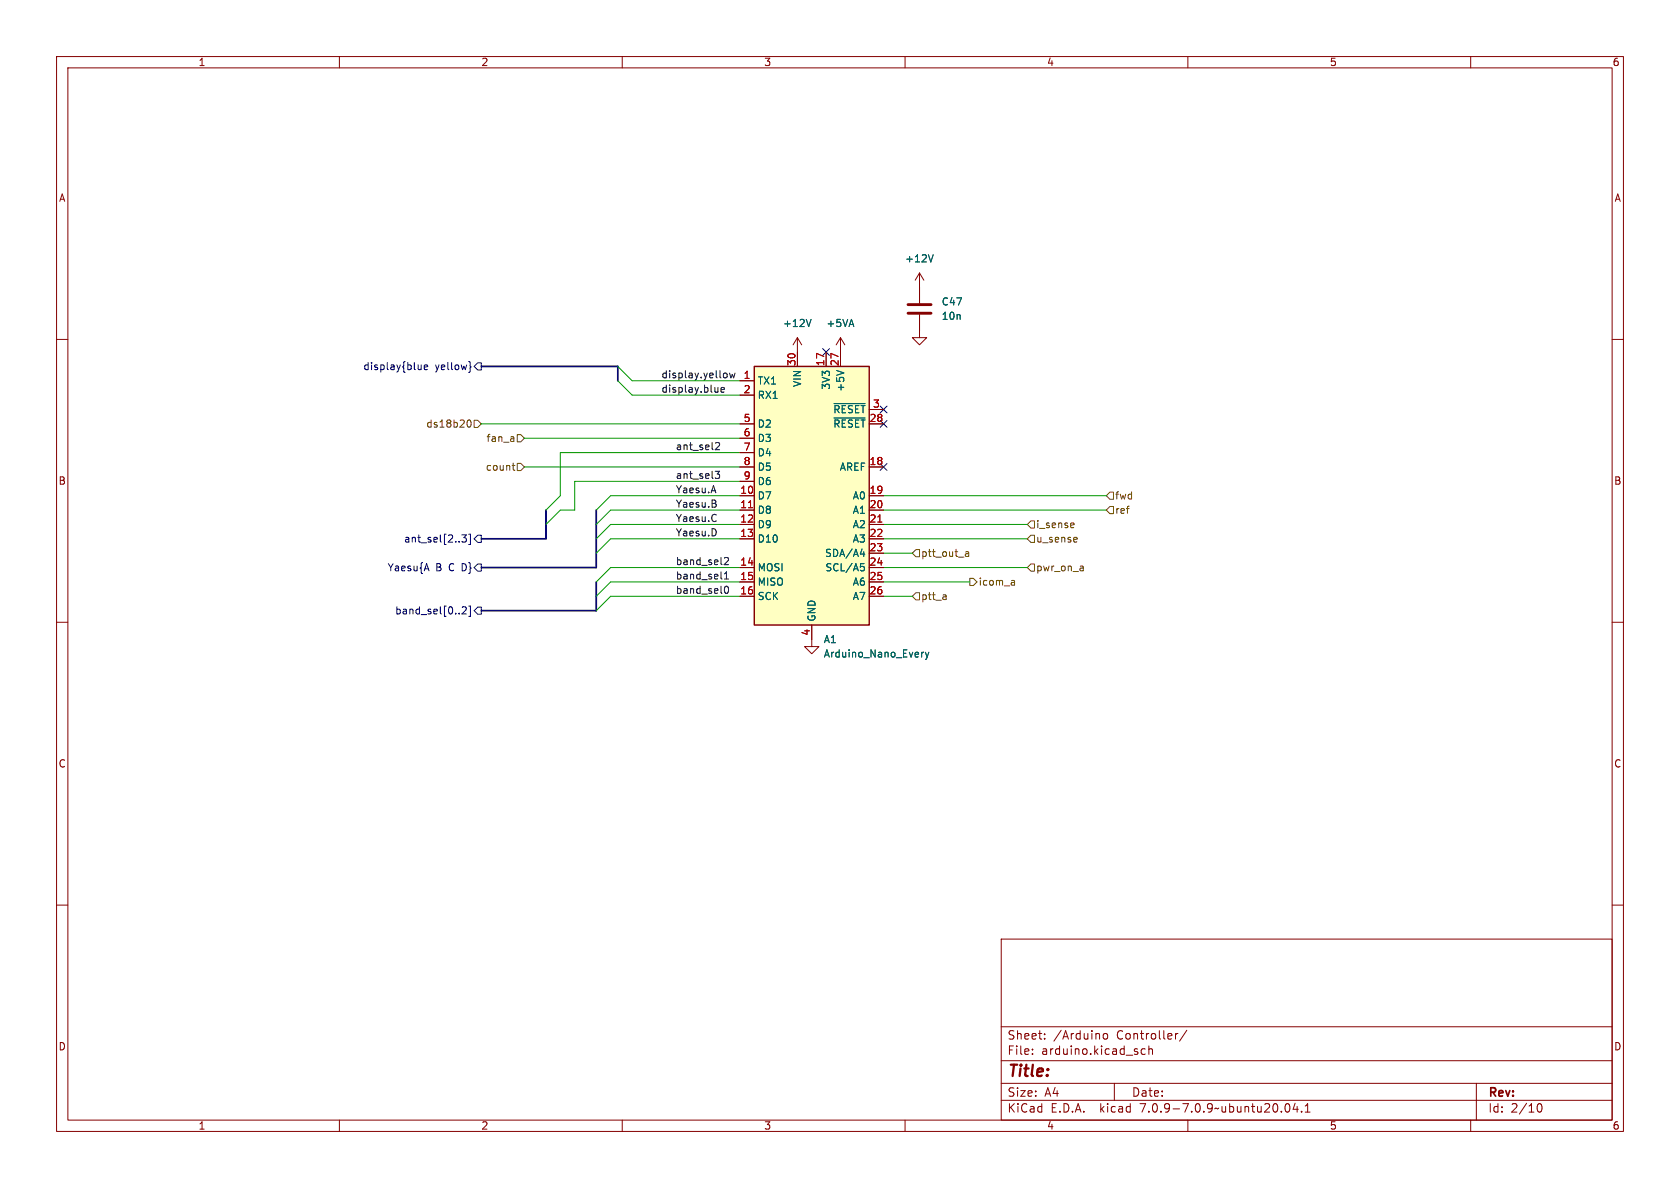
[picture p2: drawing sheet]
<svg xmlns="http://www.w3.org/2000/svg" width="297mm" height="210mm" viewBox="0 0 297 210" stroke-linecap="round" stroke-linejoin="round" font-family="sans-serif">
<g fill="none" stroke="#840000" stroke-width=".18">
<path d="M10 10h277v190h-277zM12 12h273v186h-273zM60 10v2M110 10v2M160 10v2M210 10v2M260 10v2M10 60h2M141 59.7l-.8 1.3M141 59.7v5.1M141 59.7l.7 1.3M148.6 59.7l-.8 1.3"/>
<path d="M148.6 59.7v5.1M148.6 59.7l.8 1.3M162.6 55.6v4.1h-1.3l1.3 1.3 1.2-1.3h-1.2M162.6 48.3l-.8 1.2M162.6 48.3v5.3M162.6 48.3l.7 1.2M285 60h2M130.8 67.3h2.5M130.8 69.9h2.5M130.8 74.9h2.5M130.8 77.5h2.5M146 62.2v2.6"/>
<path d="M153.7 74.9h2.5M153.7 72.4h2.5M130.8 87.6h2.5M130.8 90.2h2.5M130.8 92.7h2.5M130.8 95.3h2.5M130.8 82.6h2.5M130.8 80h2.5M130.8 85.1h2.5M153.7 87.6h2.5M153.7 90.2h2.5M153.7 92.7h2.5"/>
<path d="M153.7 95.3h2.5M153.7 82.6h2.5M153.7 97.8h2.5M10 110h2M130.8 100.3h2.5M130.8 102.9h2.5M130.8 105.4h2.5M143.5 110.5v3.8h-1.3l1.3 1.3 1.3-1.3h-1.3M153.7 100.3h2.5M153.7 102.9h2.5M153.7 105.4h2.5M285 110h2"/>
<path d="M10 160h2M285 160h2M177 166h108v32h-108zM60 198v2M110 198v2M160 198v2M177 194.5h108M177 191.5h108M177 187.5h108M177 181.5h108M182.5 186.3v.1M182.5 185.5v.1"/>
<path d="M184.7 183.6v.1M184.7 182.8v.1M195.1 182.8l.2-.1 .4 .1 .1 .6-.1 .2-.4 .1-.2-.1zM197 191.5v3M202.5 185.5l-.5-.1-.3 .3v.4l.2 .2h.6M203.1 185.5l.2-.1 .4 .1v.9M203.1 184.9v1.5M208.2 182.7l-.2 .1-.2 .2M209.8 182.1l-1.3 2M210 198v2M227.3 195.2l.2-.1a.81 .81 0 0 1 .6 .6 .81 .81 0 0 1-.3 .8l-.1 .1a.81 .81 0 0 1-.4-1.4zM229 195l-.4 1.1h.9"/>
<path d="M229.3 195.6v1M230.1 196.5v.1M230.7 196.6h.9M230.7 195.5l.5-.4v1.5M260 198v2M261 191.5v6.5M271.7 195.7l.2-.5 .2-.1a.8 .8 0 0 1 .5 .7 .8 .8 0 0 1-.5 .8l-.2-.1-.2-.5"/>
</g>
<g fill="none" stroke="#006464" stroke-width=".18">
<path d="M143.4 56.5l-.4 1.2M165 45l-.4 1.3M147.4 73.9h5.5M147.4 71.3h5.5M147.9 65.5l1.3 .4M152.1 97.9h.8M152.2 99.6h.6M152.7 97.5v.9M152.3 100.1h.3l.2 .3-.1 .4-.4 .1M163.3 115.3l-.4 .2M163.6 115.3l.3 .8M163.9 116.1l-.3 .5"/>
<path d="M164.2 115.3l-.3 .8"/>
</g>
<path d="M160.5 55.4h4.1M160.5 53.8h4.1" fill="none" stroke="#840000" stroke-width=".51"/>
<path d="M133.3 64.8h20.4v45.7h-20.4z" fill="#ffffc2" stroke="#ffffc2" stroke-width=".18"/>
<path d="M133.3 64.8h20.4v45.7h-20.4z" fill="none" stroke="#840000" stroke-width=".25"/>
<path d="M132.3 89.8h.7M155.2 92.3h.7" fill="none" stroke="#a90000" stroke-width=".18"/>
<g fill="none" stroke="#725600" stroke-width=".18">
<path d="M82.6 74.7l.1-.3 .2-.2a.68 .68 0 0 1 .4 .7 .68 .68 0 0 1-.4 .6l-.2-.1-.1-.4M83.8 74.3h.7l.6 .6-.6 .7h-.7zM91.4 76.8h.7l.6 .7-.6 .6h-.7zM90.5 82.3h.5M90.7 81.9v1l.3 .2M91.4 81.9h.7l.6 .7-.6 .6h-.7zM161.9 97.2h.7v1.2h-.7l-.6-.6zM170.7 98.2l.1 .2 .5-.1M170.7 97.6h.5l.1 .8M171.3 97.8l-.5 .1-.1 .2M182.2 99.7h.7v1.3h-.7l-.6-.7zM182.2 92.1h.7v1.2h-.7l-.6-.6z"/>
<path d="M182.2 94.6h.7v1.3h-.7l-.6-.6zM189.7 92.4l.2 .3-.6 .2M189.8 93.2l-.1 .1M190.2 95l.2 .3-.6 .1M190.4 95.8h-.2M196.2 87h.6v1.3h-.6l-.6-.7zM196.2 89.5h.6v1.3h-.6l-.6-.6zM161.9 104.8h.7v1.2h-.7l-.6-.6zM167.2 105.2l.1 .8M167.3 105.9l-.2 .1M167.3 105.4l-.2 .1M171.4 102.2h.7l.6 .7-.6 .6h-.7z"/>
<path d="M179.2 102.6l.2 .2v.6M179.4 103.4h-.5M179.4 102.9l-.5 .1M191.3 100.1l.2 .1v.7M191.5 100.8l-.1 .1M191.5 100.4h-.1"/>
</g>
<g fill="none" stroke="#000084" stroke-width=".18">
<path d="M74.5 64.5v.8M74.5 65.2l-.4 .1M75 64.9l.6-.1-.1-.2-.3-.1-.2 .2 .1 .6h.4M82.9 63.9l.2 .2v.6l.2 .2-.2 .1v.7l-.2 .1M84.5 64.1h.6v1.3h-.6l-.7-.6zM145.4 61.6l1.3 1.2M146.7 61.6l-1.3 1.2M155.6 74.3l1.2 1.2M155.6 71.8l1.2 1.2M156.8 74.3l-1.2 1.2M156.8 71.8l-1.2 1.2M75.4 99.6l.4 1.3"/>
<path d="M81.7 94.6h.7l-.4 .4 .4 .2v.5l-.2 .1-.5-.1M82.9 94.4h.3v1.9h-.3M84.5 94.6h.6v1.3h-.6l-.7-.6zM84.5 99.7h.6v1.3h-.6l-.7-.7zM155.6 81.9l1.2 1.3M156.8 81.9l-1.2 1.3M81.7 107.4l.5-.1 .2 .3-.7 .9h.7M82.9 107.1h.3v1.9h-.3M84.5 107.3h.6v1.3h-.6l-.7-.6z"/>
</g>
<path d="M126.6 78.3l.4-.1 .2 .4-.8 .9h.8M126.9 68.5v.8M126.9 69.2l-.3 .1M127.5 68.9l.6-.1-.1-.2-.4-.1-.1 .2v.6h.5M128.3 66l.3 .2v.4l-.3 .2M129 66l.2 .8 .3-.6 .2 .6 .2-.8M126.4 83.3h.8l-.4 .5 .4 .1v.4l-.2 .3h-.4M126.6 89.1v.4M128.1 98.7l.5-.2 .2 .4-.8 .9h.8M128.1 102.4h.7M128.1 101.5l.3-.4v1.3M128.1 104.1l.1-.4 .2-.1a.68 .68 0 0 1 .4 .7 .68 .68 0 0 1-.4 .6l-.2-.1-.1-.4" fill="none" stroke="#0f0f0f" stroke-width=".18"/>
<path d="M85.1 64.8h24.1v2.5M96.5 90.2v5.1h-11.4M105.4 90.2v10.1h-20.3M105.4 102.9v5.1h-20.3" fill="none" stroke="#000084" stroke-width=".3"/>
<g fill="none" stroke="#009600" stroke-width=".18">
<path d="M85.1 74.9h45.7M92.7 77.5h38.1M109.2 64.8l2.6 2.5h19M109.2 67.3l2.6 2.6h19M92.7 82.6h38.1M130.8 85.1h-29.2v5.1h-2.5l-2.6 2.5M130.8 90.2h-22.9l-2.5 2.5M130.8 92.7h-22.9l-2.5 2.6M130.8 95.3h-22.9l-2.5 2.5M130.8 80h-31.7v7.6l-2.6 2.6M130.8 87.6h-22.9l-2.5 2.6M156.2 90.2h39.4"/>
<path d="M156.2 92.7h25.4M156.2 95.3h25.4M156.2 97.8h5.1M156.2 87.6h39.4M130.8 100.3h-22.9l-2.5 2.6M130.8 105.4h-22.9l-2.5 2.6M130.8 102.9h-22.9l-2.5 2.5M156.2 100.3h25.4M156.2 105.4h5.1M156.2 102.9h15.2"/>
</g>
<text font-size="2.8" fill="#840000" x="178" y="190.9">Title:</text>
<g font-size="2.1" fill="#840000">
<text x="178" y="184">Sheet:</text>
<text x="186.2" y="184">/Arduino</text>
<text x="197.5" y="184">Controller/</text>
<text x="178" y="186.7">File:</text>
<text x="184.1" y="186.7">arduino.kicad_sch</text>
<text x="178" y="196.9">KiCad</text>
<text x="178" y="194.1">Size:</text>
<text x="184.7" y="194.1">A4</text>
<text x="185.7" y="196.9">E.D.A.</text>
<text x="194.6" y="196.9">kicad</text>
<text x="200" y="194.1">Date:</text>
<text x="201.8" y="196.9">7.0.9-7.0.9~ubuntu20.04.1</text>
<text x="263" y="194.3">Rev:</text>
<text x="263" y="196.9">Id:</text>
<text x="267.1" y="196.9">2/10</text>
</g>
<g font-size="1.8" fill="#840000">
<text x="35" y="11.9">1</text>
<text x="85" y="11.9">2</text>
<text x="135" y="11.9">3</text>
<text x="185" y="11.9">4</text>
<text x="235" y="11.9">5</text>
<text x="285" y="11.9">6</text>
<text x="10.3" y="35.9">A</text>
<text x="285.3" y="35.9">A</text>
<text x="10.3" y="85.9">B</text>
<text x="285.3" y="85.9">B</text>
<text x="10.3" y="135.9">C</text>
<text x="285.3" y="135.9">C</text>
<text x="10.3" y="185.9">D</text>
<text x="285.3" y="185.9">D</text>
<text x="35" y="199.9">1</text>
<text x="85" y="199.9">2</text>
<text x="135" y="199.9">3</text>
<text x="185" y="199.9">4</text>
<text x="235" y="199.9">5</text>
<text x="285" y="199.9">6</text>
</g>
<g font-size="1.8" fill="#006464">
<text x="159.9" y="46.6">+12V</text>
<text x="138.3" y="58">+12V</text>
<text x="146" y="58">+5VA</text>
<text x="166.4" y="54.2">C47</text>
<text x="166.4" y="56.7">10n</text>
<text x="133.9" y="68.2">TX1</text>
<text x="133.9" y="70.7">RX1</text>
<text x="141.8" y="68.5" transform="rotate(-90 141.8 68.5)">VIN</text>
<text x="146.9" y="69" transform="rotate(-90 146.9 69)">3V3</text>
<text x="149.5" y="69.4" transform="rotate(-90 149.5 69.4)">+5V</text>
<text x="133.9" y="75.8">D2</text>
<text x="147.2" y="75.8">~{RESET}</text>
<text x="147.2" y="73.3">~{RESET}</text>
<text x="133.9" y="78.3">D3</text>
<text x="133.9" y="80.9">D4</text>
<text x="133.9" y="83.4">D5</text>
<text x="148.4" y="83.4">AREF</text>
<text x="133.9" y="88.5">D7</text>
<text x="133.9" y="86">D6</text>
<text x="150.7" y="88.5">A0</text>
<text x="133.9" y="91">D8</text>
<text x="133.9" y="93.6">D9</text>
<text x="150.7" y="91">A1</text>
<text x="150.7" y="93.6">A2</text>
<text x="133.9" y="96.1">D10</text>
<text x="133.9" y="101.2">MOSI</text>
<text x="145.8" y="98.7">SDA/A4</text>
<text x="145.8" y="101.2">SCL/A5</text>
<text x="150.7" y="96.1">A3</text>
<text x="133.9" y="103.7">MISO</text>
<text x="133.9" y="106.3">SCK</text>
<text x="150.7" y="103.7">A6</text>
<text x="150.7" y="106.3">A7</text>
<text x="144.4" y="110" transform="rotate(-90 144.4 110)">GND</text>
<text x="145.5" y="113.9">A1</text>
<text x="145.5" y="116.4">Arduino_Nano_Every</text>
</g>
<g font-size="1.8" fill="#000084">
<text x="64.1" y="65.6">display{blue</text>
<text x="76.9" y="65.6">yellow}</text>
<text x="68.4" y="101.2">Yaesu{A</text>
<text x="71.3" y="96.1">ant_sel[2..3]</text>
<text x="77" y="101.2">B</text>
<text x="79.5" y="101.2">C D}</text>
<text x="69.8" y="108.8">band_sel[0..2]</text>
</g>
<g font-size="1.8" fill="#a90000">
<text x="140.7" y="64.8" transform="rotate(-90 140.7 64.8)">30</text>
<text x="145.8" y="64.8" transform="rotate(-90 145.8 64.8)">17</text>
<text x="148.3" y="64.8" transform="rotate(-90 148.3 64.8)">27</text>
<text x="131.4" y="67.1">1</text>
<text x="131.4" y="69.6">2</text>
<text x="131.4" y="74.7">5</text>
<text x="131.4" y="77.2">6</text>
<text x="153.6" y="74.7">28</text>
<text x="154.2" y="72.1">3</text>
<text x="131.4" y="79.8">7</text>
<text x="131.4" y="82.3">8</text>
<text x="153.6" y="82.3">18</text>
<text x="130.8" y="87.4">10</text>
<text x="130.8" y="89.9">11</text>
<text x="131.4" y="84.8">9</text>
<text x="153.6" y="87.4">19</text>
<text x="153.6" y="89.9">20</text>
<text x="130.8" y="92.5">12</text>
<text x="130.8" y="95">13</text>
<text x="153.6" y="92.5">21</text>
<text x="153.6" y="95">22</text>
<text x="130.8" y="100.1">14</text>
<text x="153.6" y="97.5">23</text>
<text x="153.6" y="100.1">24</text>
<text x="130.8" y="102.6">15</text>
<text x="130.8" y="105.2">16</text>
<text x="153.6" y="102.6">25</text>
<text x="153.6" y="105.2">26</text>
<text x="143.3" y="112.5" transform="rotate(-90 143.3 112.5)">4</text>
</g>
<g font-size="1.8" fill="#0f0f0f">
<text x="116.8" y="69.5">display.blue</text>
<text x="116.8" y="67">display.yellow</text>
<text x="119.4" y="79.7">ant_sel2</text>
<text x="119.4" y="89.8">Yaesu.B</text>
<text x="119.4" y="87.3">Yaesu.A</text>
<text x="119.4" y="84.7">ant_sel3</text>
<text x="119.4" y="92.4">Yaesu.C</text>
<text x="119.4" y="94.9">Yaesu.D</text>
<text x="119.4" y="100">band_sel2</text>
<text x="119.4" y="102.5">band_sel1</text>
<text x="119.4" y="105.1">band_sel0</text>
</g>
<g font-size="1.8" fill="#725600">
<text x="75.3" y="75.8">ds18b20</text>
<text x="85.8" y="83.4">count</text>
<text x="85.9" y="78.3">fan_a</text>
<text x="197" y="88.5">fwd</text>
<text x="183.1" y="93.6">i_sense</text>
<text x="197" y="91">ref</text>
<text x="162.8" y="98.7">ptt_out_a</text>
<text x="183.1" y="101.2">pwr_on_a</text>
<text x="183.1" y="96.1">u_sense</text>
<text x="162.8" y="106.3">ptt_a</text>
<text x="172.9" y="103.7">icom_a</text>
</g>
</svg>
